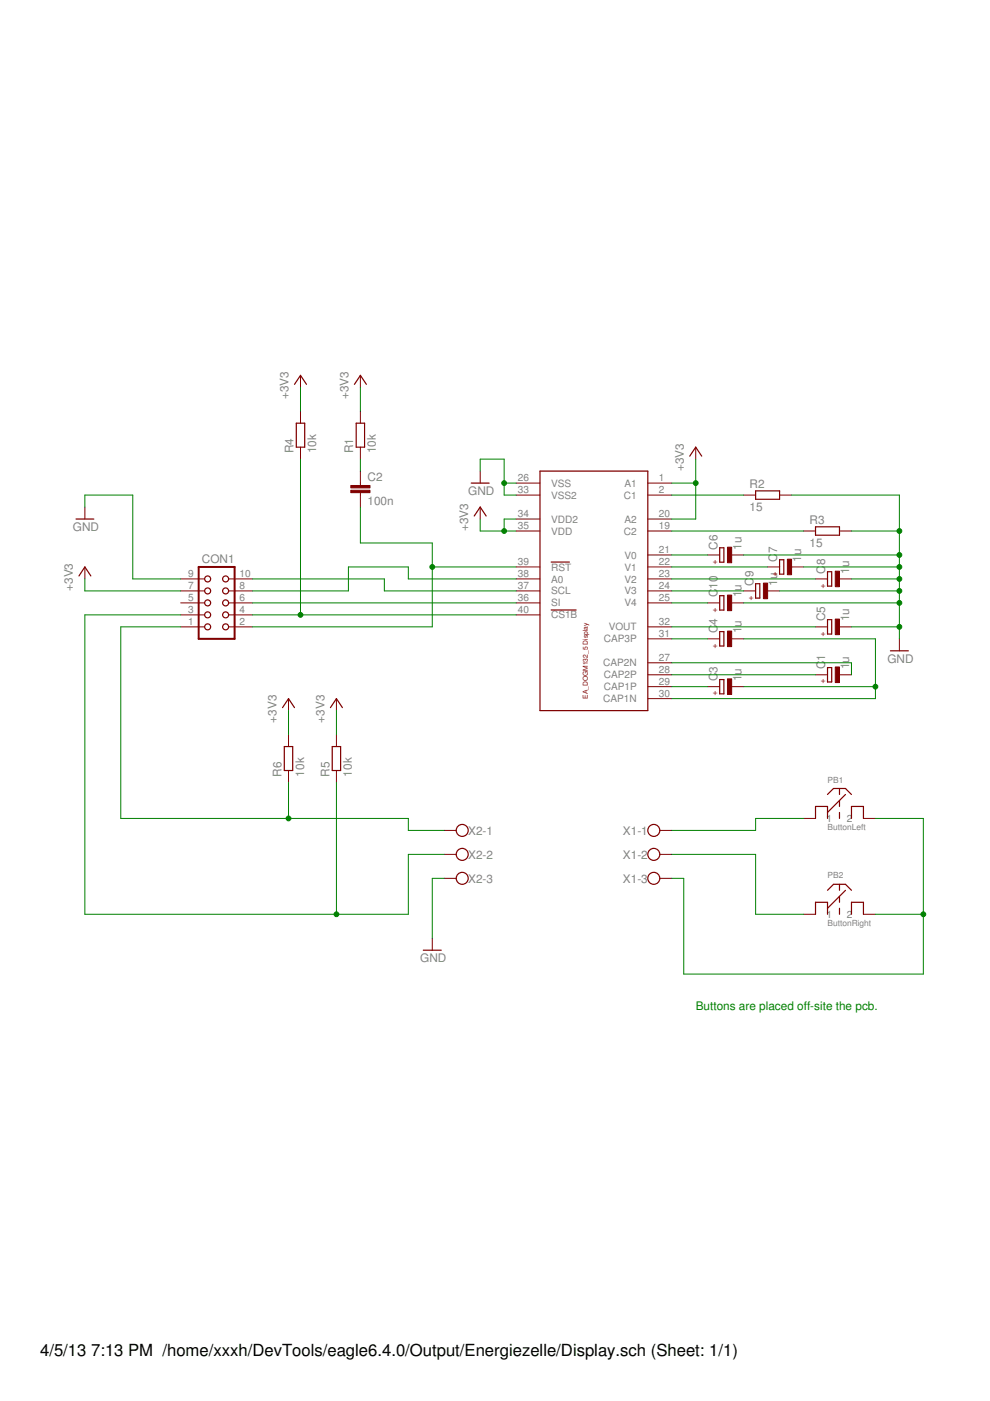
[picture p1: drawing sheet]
<svg xmlns="http://www.w3.org/2000/svg" width="210mm" height="297mm" viewBox="0 0 210 297" stroke-linecap="round" stroke-linejoin="round" font-family="sans-serif">
<g fill="none" stroke="#800000" stroke-width=".25">
<path d="M62.4 81.5l1.3-1.9 1.3 1.9M62.8 89.7h1.8v5.1h-1.8zM75.1 81.5l1.3-1.9 1.3 1.9M75.5 89.7h1.8v5.1h-1.8zM114.5 99.9h22.9v50.8h-22.9zM146.2 96.7l1.3-1.9 1.3 1.9M16.1 110h3.8M99.9 102.4h3.8M100.5 109.4l1.3-1.9 1.3 1.9M116.9 119.2h3.8M152.6 116.1h.9v3.1h-.9zM160.2 104.1h5.1v1.8h-5.1z"/>
<path d="M165.3 118.7h.9v3h-.9zM172.9 111.7h5.1v1.8h-5.1zM16.7 122.1l1.3-1.9 1.3 1.9M116.9 129.3h5.3M152.6 126.3h.9v3h-.9zM152.6 133.9h.9v3.1h-.9zM160.2 123.8h.9v3h-.9zM175.5 121.2h.8v3.1h-.8zM175.5 131.4h.8v3h-.8zM188.8 138h3.8M59.9 150l1.3-1.9 1.2 1.9M60.3 158.3h1.8v5.1h-1.8z"/>
<path d="M70.1 150l1.2-1.9 1.3 1.9M70.4 158.3h1.8v5.1h-1.8zM152.6 144.1h.9v3h-.9zM175.5 141.5h.8v3.1h-.8zM172.9 173.5v-2.5h2.6v2.5M175.5 168.4l1.2-1.2h2.6l1.2 1.2M178 167.2v1.2M178 169.7v1.3M178 172.3v1.2M179.3 168.4l-3.8 3.9M180.5 173.5v-2.5h2.6v2.5M172.9 193.8v-2.5h2.6v2.5"/>
<path d="M175.5 188.8l1.2-1.3h2.6l1.2 1.3M178 187.5v1.3M178 190v1.3M178 192.6v1.2M179.3 188.8l-3.8 3.8M180.5 193.8v-2.5h2.6v2.5M89.7 201.5h3.9"/>
<circle cx="44" cy="130.4" r=".64"/>
<circle cx="44" cy="127.8" r=".64"/>
<circle cx="44" cy="125.3" r=".64"/>
<circle cx="44" cy="122.7" r=".64"/>
<circle cx="44" cy="132.9" r=".64"/>
<circle cx="47.8" cy="127.8" r=".64"/>
<circle cx="47.8" cy="132.9" r=".64"/>
<circle cx="47.8" cy="130.4" r=".64"/>
<circle cx="47.8" cy="122.7" r=".64"/>
<circle cx="47.8" cy="125.3" r=".64"/>
<circle cx="98" cy="176.1" r="1.27"/>
<circle cx="138.6" cy="176.1" r="1.27"/>
<circle cx="98" cy="181.1" r="1.27"/>
<circle cx="98" cy="186.2" r="1.27"/>
<circle cx="138.6" cy="186.2" r="1.27"/>
<circle cx="138.6" cy="181.1" r="1.27"/>
</g>
<g fill="none" stroke="#800000" stroke-width=".21">
<path d="M63.7 79.6v2.5M76.4 79.6v2.5M63.7 87.2v2.5M63.7 94.8v2.5M76.4 87.2v2.5M76.4 94.8v2.5M76.4 99.9v3M101.8 99.9v2.5M147.5 94.8v2.5M18 107.5v2.5M76.4 104.5v3M101.8 107.5v2.5"/>
<path d="M109.4 105h5.1M109.4 110h5.1M109.4 112.6h5.1M109.4 102.4h5.1M137.4 105h5M137.4 110h5M137.4 112.6h5M137.4 102.4h5M137.4 117.7h5M150.1 117.7h2.5M155.1 117.7h2.6M157.7 105h2.5"/>
<path d="M165.3 105h2.5M170.4 112.6h2.5M178 112.6h2.5M18 120.2v2.5M38.3 132.9h5.1M38.3 127.8h5.1M38.3 125.3h5.1M38.3 122.7h5.1M38.3 130.4h5.1M48.5 132.9h5.1M48.5 127.8h5.1M48.5 125.3h5.1"/>
<path d="M48.5 122.7h5.1M48.5 130.4h5.1M109.4 127.8h5.1M109.4 125.3h5.1M109.4 120.2h5.1M109.4 122.7h5.1M109.4 130.4h5.1M137.4 135.4h5M137.4 132.9h5M137.4 127.8h5M137.4 125.3h5M137.4 120.2h5"/>
<path d="M137.4 122.7h5M150.1 135.4h2.5M150.1 127.8h2.5M155.1 135.4h2.6M155.1 127.8h2.6M157.7 125.3h2.5M162.8 125.3h2.5M162.8 120.2h2.5M167.8 120.2h2.6M172.9 132.9h2.6M172.9 122.7h2.6M178 132.9h2.5"/>
<path d="M178 122.7h2.5M190.7 135.4v2.6M61.2 148.1v2.6M61.2 155.7v2.6M71.3 148.1v2.6M71.3 155.7v2.6M137.4 148.1h5M137.4 140.5h5M137.4 143.1h5M137.4 145.6h5M150.1 145.6h2.5M155.1 145.6h2.6"/>
<path d="M172.9 143.1h2.6M178 143.1h2.5M61.2 163.4v2.5M71.3 163.4v2.5M94.2 176.1h2.5M139.9 176.1h2.5M170.4 173.5h2.5M183.1 173.5h2.5M91.7 198.9v2.6M94.2 181.1h2.5M94.2 186.2h2.5M139.9 181.1h2.5"/>
<path d="M139.9 186.2h2.5M170.4 193.8h2.5M183.1 193.8h2.5"/>
</g>
<g fill="#800000" stroke="#800000" stroke-width=".21">
<path d="M177.1 141.4h.9v3.3h-.9z"/>
<path d="M74.4 103.9h4v.6h-4z"/>
<path d="M74.4 102.9h4v.5h-4z"/>
<path d="M154.2 143.9h.9v3.3h-.9z"/>
<path d="M154.2 133.8h.9v3.3h-.9z"/>
<path d="M177.1 131.3h.9v3.3h-.9z"/>
<path d="M154.2 116h.9v3.3h-.9z"/>
<path d="M166.9 118.6h.9v3.3h-.9z"/>
<path d="M177.1 121.1h.9v3.3h-.9z"/>
<path d="M161.9 123.6h.9v3.3h-.9z"/>
<path d="M154.2 126.2h.9v3.3h-.9z"/>
</g>
<path d="M42.1 120.2h7.6v15.2h-7.6z" fill="none" stroke="#800000" stroke-width=".42"/>
<g fill="none" stroke="#008000" stroke-width=".21">
<path d="M63.7 82.1v5.1M63.7 97.3v33.1M76.4 82.1v5.1M76.4 97.3v2.6M101.8 99.9v-2.6h5.1v7.7h2.5M147.5 97.3v12.7h-5.1M18 107.5v-2.5h10.2v17.7h10.1M76.4 107.5v7.6h15.3v17.8h-38.1M101.8 110v2.6h7.6M106.9 102.4h2.5M109.4 110h-2.5v2.6M142.4 112.6h28"/>
<path d="M142.4 102.4h5.1M142.4 105h15.3M142.4 117.7h7.7M157.7 117.7h33M167.8 105h22.9v30.4M180.5 112.6h10.2M18 122.7v2.6h20.3M38.3 130.4h-20.3v63.4h68.6v-12.7h7.6M38.3 132.9h-12.7v40.6h61v2.6h7.6M53.6 122.7h27.9v2.6h27.9M53.6 127.8h55.8M53.6 130.4h55.8"/>
<path d="M91.7 120.2h17.7M109.4 122.7h-22.8v-2.5h-12.7v5.1h-20.3M142.4 125.3h15.3M142.4 122.7h30.5M142.4 132.9h30.5M142.4 120.2h20.4M142.4 127.8h7.7M142.4 135.4h7.7M157.7 127.8h33M157.7 135.4h27.9v12.7h-43.2M165.3 125.3h25.4M170.4 120.2h20.3"/>
<path d="M180.5 122.7h10.2M180.5 132.9h10.2M61.2 150.7v5M71.3 150.7v5M142.4 140.5h38.1v2.6M142.4 143.1h30.5M142.4 145.6h7.7M157.7 145.6h27.9M61.2 165.9v7.6M71.3 165.9v27.9M170.4 173.5h-10.2v2.6h-17.8M185.6 173.5h10.2v33h-50.8v-20.3h-2.6"/>
<path d="M94.2 186.2h-2.5v12.7M142.4 181.1h17.8v12.7h10.2M185.6 193.8h10.2"/>
</g>
<g fill="#008000" stroke="#008000" stroke-width=".21">
<circle cx="106.9" cy="112.6" r=".51"/>
<circle cx="147.5" cy="102.4" r=".51"/>
<circle cx="106.9" cy="102.4" r=".51"/>
<circle cx="190.7" cy="132.9" r=".51"/>
<circle cx="190.7" cy="127.8" r=".51"/>
<circle cx="190.7" cy="125.3" r=".51"/>
<circle cx="190.7" cy="122.7" r=".51"/>
<circle cx="190.7" cy="120.2" r=".51"/>
<circle cx="190.7" cy="117.7" r=".51"/>
<circle cx="190.7" cy="112.6" r=".51"/>
<circle cx="63.7" cy="130.4" r=".51"/>
<circle cx="91.7" cy="120.2" r=".51"/>
<circle cx="185.6" cy="145.6" r=".51"/>
<circle cx="71.3" cy="193.8" r=".51"/>
<circle cx="61.2" cy="173.5" r=".51"/>
<circle cx="195.8" cy="193.8" r=".51"/>
</g>
<g font-size="3.5">
<text x="8.5" y="287.5">4/5/13</text>
<text x="19.3" y="287.5">7:13 PM /home/xxxh/DevTools/eagle6.4.0/Output/Energiezelle/Display.sch (Sheet: 1/1)</text>
</g>
<g font-size="2.5" fill="#808080">
<text x="61.2" y="84.7" transform="rotate(-90 61.2 84.7)">+3V3</text>
<text x="73.9" y="84.7" transform="rotate(-90 73.9 84.7)">+3V3</text>
<text x="62.2" y="96.1" transform="rotate(-90 62.2 96.1)">R4</text>
<text x="67" y="96.1" transform="rotate(-90 67 96.1)">10k</text>
<text x="74.9" y="96.1" transform="rotate(-90 74.9 96.1)">R1</text>
<text x="79.7" y="96.1" transform="rotate(-90 79.7 96.1)">10k</text>
<text x="145" y="99.9" transform="rotate(-90 145 99.9)">+3V3</text>
<text x="77.9" y="107.1">100n</text>
<text x="77.9" y="102">C2</text>
<text x="99.3" y="105">GND</text>
<text x="158.9" y="103.5">R2</text>
<text x="15.5" y="112.6">GND</text>
<text x="99.3" y="112.6" transform="rotate(-90 99.3 112.6)">+3V3</text>
<text x="158.9" y="108.3">15</text>
<text x="171.6" y="111.1">R3</text>
<text x="42.8" y="119.4">CON1</text>
<text x="152.1" y="116.5" transform="rotate(-90 152.1 116.5)">C6</text>
<text x="157.2" y="116.5" transform="rotate(-90 157.2 116.5)">1u</text>
<text x="164.8" y="119.1" transform="rotate(-90 164.8 119.1)">C</text>
<text x="164.8" y="117.3" transform="rotate(-90 164.8 117.3)">7</text>
<text x="169.9" y="119.1" transform="rotate(-90 169.9 119.1)">1u</text>
<text x="171.6" y="115.9">15</text>
<text x="175" y="119.8" transform="rotate(-90 175 119.8)">8</text>
<text x="15.5" y="125.3" transform="rotate(-90 15.5 125.3)">+3V3</text>
<text x="152.1" y="124.9" transform="rotate(-90 152.1 124.9)">10</text>
<text x="159.7" y="124.1" transform="rotate(-90 159.7 124.1)">C</text>
<text x="159.7" y="122.3" transform="rotate(-90 159.7 122.3)">9</text>
<text x="164.8" y="124.1" transform="rotate(-90 164.8 124.1)">1u</text>
<text x="175" y="121.6" transform="rotate(-90 175 121.6)">C</text>
<text x="180" y="121.6" transform="rotate(-90 180 121.6)">1u</text>
<text x="152.1" y="126.7" transform="rotate(-90 152.1 126.7)">C</text>
<text x="157.2" y="126.7" transform="rotate(-90 157.2 126.7)">1u</text>
<text x="175" y="131.8" transform="rotate(-90 175 131.8)">C5</text>
<text x="180" y="131.8" transform="rotate(-90 180 131.8)">1u</text>
<text x="152.1" y="134.3" transform="rotate(-90 152.1 134.3)">C</text>
<text x="152.1" y="132.5" transform="rotate(-90 152.1 132.5)">4</text>
<text x="157.2" y="134.3" transform="rotate(-90 157.2 134.3)">1u</text>
<text x="152.1" y="142.6" transform="rotate(-90 152.1 142.6)">3</text>
<text x="157.2" y="143.1" transform="rotate(-90 157.2 143.1)">u</text>
<text x="175" y="141.9" transform="rotate(-90 175 141.9)">C</text>
<text x="175" y="140.1" transform="rotate(-90 175 140.1)">1</text>
<text x="180" y="141.9" transform="rotate(-90 180 141.9)">1</text>
<text x="180" y="140.5" transform="rotate(-90 180 140.5)">u</text>
<text x="188.1" y="140.5">GND</text>
<text x="152.1" y="144.5" transform="rotate(-90 152.1 144.5)">C</text>
<text x="157.2" y="144.5" transform="rotate(-90 157.2 144.5)">1</text>
<text x="58.6" y="153.2" transform="rotate(-90 58.6 153.2)">+3V3</text>
<text x="68.8" y="153.2" transform="rotate(-90 68.8 153.2)">+3V3</text>
<text x="59.7" y="164.6" transform="rotate(-90 59.7 164.6)">R6</text>
<text x="64.5" y="164.6" transform="rotate(-90 64.5 164.6)">10k</text>
<text x="69.8" y="164.6" transform="rotate(-90 69.8 164.6)">R5</text>
<text x="74.6" y="164.6" transform="rotate(-90 74.6 164.6)">10k</text>
<text x="99.3" y="177">X2-1</text>
<text x="132.1" y="177">X1-1</text>
<text x="99.3" y="182">X2-2</text>
<text x="132.1" y="182">X1-2</text>
<text x="99.3" y="187.1">X2-3</text>
<text x="132.1" y="187.1">X1-3</text>
<text x="89.1" y="204">GND</text>
</g>
<text font-size="2.5" fill="#008000" x="147.5" y="214.1">Buttons are placed off-site the pcb.</text>
<g font-size="2.1" fill="#808080">
<text x="109.8" y="104.6">33</text>
<text x="109.8" y="102.1">26</text>
<text x="116.8" y="105.7">VSS2</text>
<text x="116.8" y="103.2">VSS</text>
<text x="132.3" y="105.7">C1</text>
<text x="132.4" y="103.2">A1</text>
<text x="139.7" y="104.6">2</text>
<text x="139.7" y="102.1">1</text>
<text x="109.8" y="109.7">34</text>
<text x="109.8" y="112.2">35</text>
<text x="116.8" y="110.8">VDD2</text>
<text x="116.8" y="113.3">VDD</text>
<text x="132.3" y="113.3">C2</text>
<text x="132.4" y="110.8">A2</text>
<text x="139.7" y="112.2">19</text>
<text x="139.7" y="109.7">20</text>
<text x="109.8" y="119.8">39</text>
<text x="132.4" y="118.4">V0</text>
<text x="139.7" y="119.8">22</text>
<text x="139.7" y="117.3">21</text>
<text x="39.9" y="124.9">7</text>
<text x="39.9" y="122.4">9</text>
<text x="50.8" y="124.9">8</text>
<text x="50.8" y="122.4">10</text>
<text x="109.8" y="124.9">37</text>
<text x="109.8" y="122.4">38</text>
<text x="116.8" y="121">RST</text>
<text x="116.8" y="123.5">A0</text>
<text x="132.4" y="121">V1</text>
<text x="132.4" y="123.5">V2</text>
<text x="139.7" y="122.4">23</text>
<text x="139.7" y="124.9">24</text>
<text x="39.9" y="130">3</text>
<text x="39.9" y="127.5">5</text>
<text x="50.8" y="130">4</text>
<text x="50.8" y="127.5">6</text>
<text x="109.8" y="127.5">36</text>
<text x="109.8" y="130">40</text>
<text x="116.8" y="128.6">SI</text>
<text x="116.8" y="126">SCL</text>
<text x="116.8" y="131.1">CS1B</text>
<text x="132.4" y="126">V3</text>
<text x="132.4" y="128.6">V4</text>
<text x="139.7" y="127.5">25</text>
<text x="39.9" y="132.5">1</text>
<text x="50.8" y="132.5">2</text>
<text x="128" y="136.2">CAP3P</text>
<text x="129.1" y="133.7">VOUT</text>
<text x="139.7" y="135.1">31</text>
<text x="139.7" y="132.5">32</text>
<text x="127.9" y="141.3">CAP2N</text>
<text x="128" y="143.8">CAP2P</text>
<text x="139.7" y="140.2">27</text>
<text x="139.7" y="142.7">28</text>
<text x="127.9" y="148.9">CAP1N</text>
<text x="128" y="146.4">CAP1P</text>
<text x="139.7" y="147.8">30</text>
<text x="139.7" y="145.2">29</text>
<text x="175.2" y="174.3">1</text>
<text x="179.5" y="174.3">2</text>
<text x="175.2" y="194.6">1</text>
<text x="179.5" y="194.6">2</text>
</g>
<g font-size="1.8" fill="#800000">
<text x="151.1" y="119.5">+</text>
<text x="163.8" y="122.1">+</text>
<text x="174" y="124.6">+</text>
<text x="151.1" y="129.7">+</text>
<text x="158.8" y="127.1">+</text>
<text x="151.1" y="137.3">+</text>
<text x="174" y="134.8">+</text>
<text x="151.1" y="147.4">+</text>
<text x="174" y="144.9">+</text>
</g>
<g font-size="1.8" fill="#808080">
<text x="175.4" y="165.9">PB1</text>
<text x="175.4" y="176.1">ButtonLeft</text>
<text x="175.4" y="186.2">PB2</text>
<text x="175.4" y="196.4">ButtonRight</text>
</g>
<text font-size="1.4" fill="#800000" x="124.7" y="148.1" transform="rotate(-90 124.7 148.1)">EA_DOGM132_5 Display</text>
</svg>
